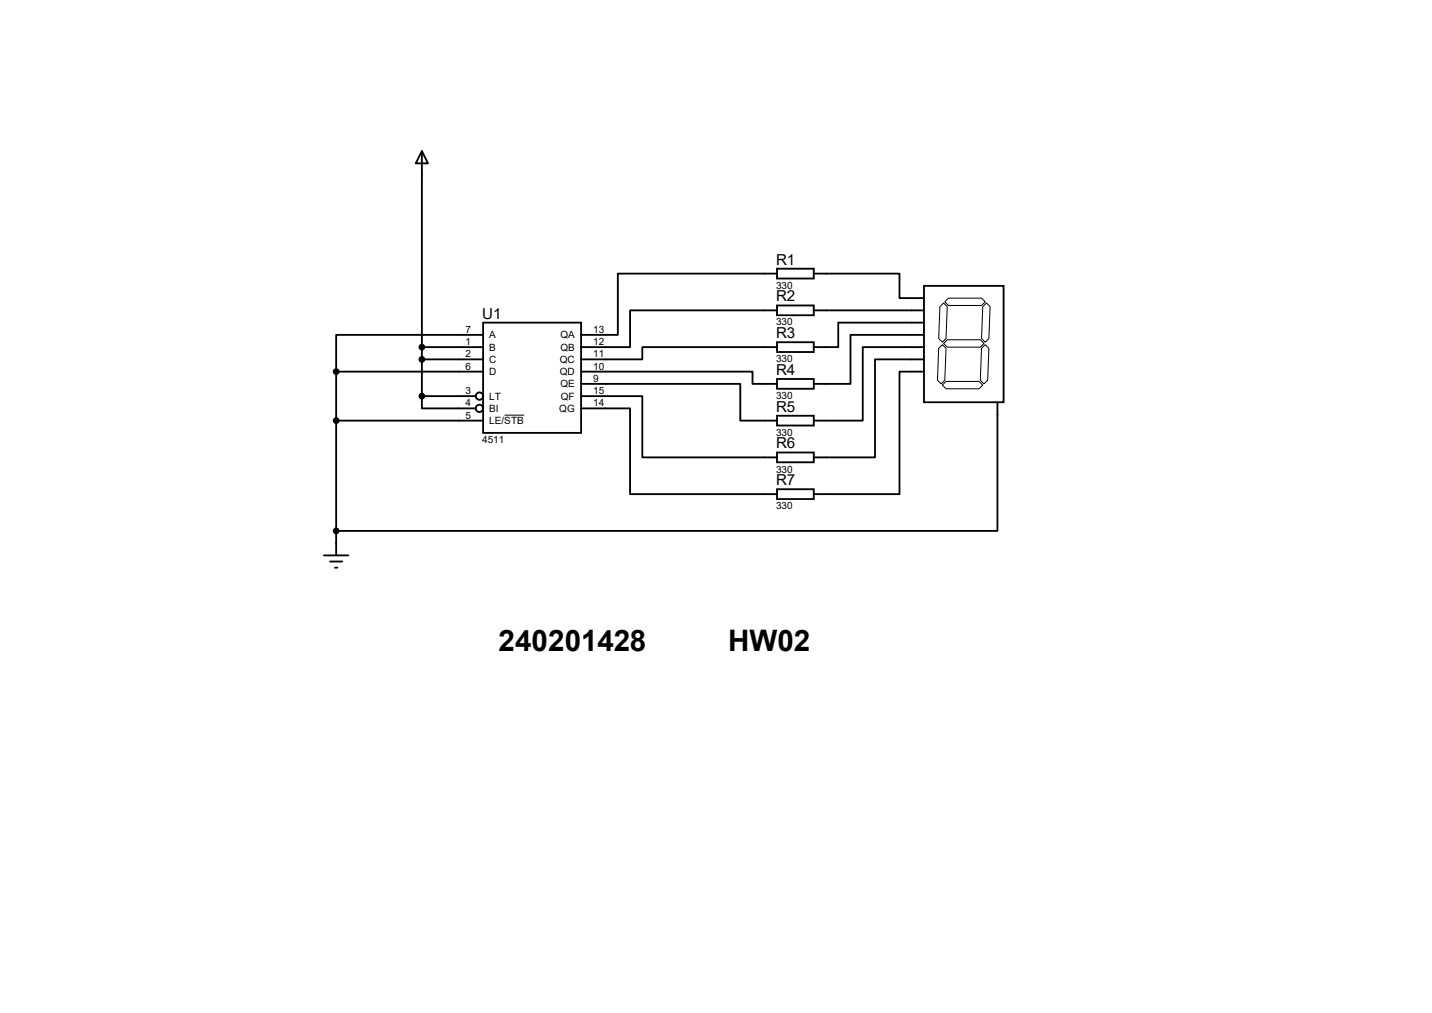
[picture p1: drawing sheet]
<svg xmlns="http://www.w3.org/2000/svg" width="297mm" height="210mm" viewBox="0 0 297 210" stroke-linecap="round" stroke-linejoin="round" font-family="sans-serif">
<g fill="none" stroke="#000" stroke-width=".38">
<path d="M87.5 31.3l1.3 2.6h-2.6zM87.5 31.3v50.8M161.2 55.7h7.6v2h-7.6zM161.2 56.7h-33.1v12.7h-7.6M168.8 56.7h17.8v5.1h5M191.6 59.3h16.6v24.1h-16.6zM69.7 77v38.1M69.7 77h30.5M87.5 74.5h12.7M87.5 72h12.7M100.2 66.9h20.3v22.8h-20.3zM100.2 69.4h-30.5v7.6"/>
<path d="M120.5 77h35.6v2.6h5.1M120.5 79.6h33v7.6h7.7M161.2 63.3h7.6v2.1h-7.6zM161.2 71h7.6v2h-7.6zM161.2 78.6h7.6v2h-7.6zM161.2 64.3h-30.5v7.7h-10.2M161.2 72h-28v2.5h-12.7M168.8 64.3h22.8M191.6 66.9h-17.7v5.1h-5.1M191.6 69.4h-15.2v10.2h-7.6M191.6 72h-12.7v15.2h-10.1M191.6 74.5h-10.1v20.3h-12.7"/>
<path d="M191.6 77h-5v25.4h-17.8M69.7 87.2h30.5M87.5 82.1v2.6h11.2M87.5 82.1h11.2M120.5 82.1h12.7v12.7h28M120.5 84.7h10.2v17.7h30.5M161.2 86.2h7.6v2h-7.6zM161.2 93.8h7.6v2h-7.6zM206.9 83.4v26.7h-137.2M67.2 115.1h5.1M68.5 116.4h2.5M69.5 117.7h.5"/>
<path d="M161.2 101.4h7.6v2.1h-7.6z"/>
<circle cx="99.4" cy="84.7" r=".76"/>
<circle cx="99.4" cy="82.1" r=".76"/>
</g>
<path d="M194.9 63.6l.8-.8 .8 .8-.3 6.6-.7 .8-.8-.8zM195.5 79.8l.7-.7h6.9l.7 .7-.7 .8h-6.9zM195.5 71.5l.7 .7-.2 6.6-.8 .8-.8-.8 .3-6.6zM195.7 71.2l.8-.8h6.8l.8 .8-.8 .8h-6.8zM196 62.6l.7-.8h6.9l.7 .8-.7 .7h-6.9zM203.6 72.2l.7-.7 .8 .7-.2 6.6-.8 .8-.8-.8zM203.8 63.6l.8-.8 .8 .8-.3 6.6-.8 .8-.7-.8zM104.6 86.1h4.1" fill="none" stroke="#000" stroke-width=".21"/>
<g fill="#000" stroke="#000" stroke-width=".38">
<circle cx="69.7" cy="77" r=".51"/>
<circle cx="87.5" cy="74.5" r=".51"/>
<circle cx="87.5" cy="72" r=".51"/>
<circle cx="69.7" cy="87.2" r=".51"/>
<circle cx="87.5" cy="82.1" r=".51"/>
<circle cx="69.7" cy="110.1" r=".51"/>
</g>
<g font-size="6.1">
<text x="103.4" y="135">240201428</text>
<text x="151" y="135">HW02</text>
</g>
<g font-size="3.1">
<text x="161" y="54.9">R1</text>
<text x="161" y="62.5">R2</text>
<text x="100" y="66">U1</text>
<text x="161" y="70.1">R3</text>
<text x="161" y="77.7">R4</text>
<text x="161" y="85.3">R5</text>
<text x="161" y="93">R6</text>
<text x="161" y="100.6">R7</text>
</g>
<g font-size="2.1">
<text x="161" y="59.9">330</text>
<text x="96.5" y="69">7</text>
<text x="96.5" y="71.5">1</text>
<text x="101.5" y="70.1">A</text>
<text x="116.2" y="70.1">QA</text>
<text x="123.1" y="69">13</text>
<text x="123.1" y="71.5">12</text>
<text x="161" y="67.5">330</text>
<text x="96.5" y="74.1">2</text>
<text x="96.5" y="76.6">6</text>
<text x="101.5" y="72.7">B</text>
<text x="101.5" y="75.2">C</text>
<text x="101.5" y="77.8">D</text>
<text x="116.1" y="75.2">QC</text>
<text x="116.1" y="77.8">QD</text>
<text x="116.2" y="72.7">QB</text>
<text x="123.1" y="74.1">11</text>
<text x="123.1" y="76.6">10</text>
<text x="161" y="75.1">330</text>
<text x="96.5" y="81.7">3</text>
<text x="101.5" y="82.8">LT</text>
<text x="116.2" y="80.3">QE</text>
<text x="116.3" y="82.8">QF</text>
<text x="123.1" y="79.2">9</text>
<text x="123.1" y="81.7">15</text>
<text x="161" y="82.7">330</text>
<text x="96.5" y="84.2">4</text>
<text x="96.5" y="86.8">5</text>
<text x="101.5" y="85.4">BI</text>
<text x="101.5" y="87.9">LE/STB</text>
<text x="116" y="85.4">QG</text>
<text x="123.1" y="84.2">14</text>
<text x="100" y="91.9">4511</text>
<text x="161" y="90.3">330</text>
<text x="161" y="98">330</text>
<text x="161" y="105.6">330</text>
</g>
</svg>
